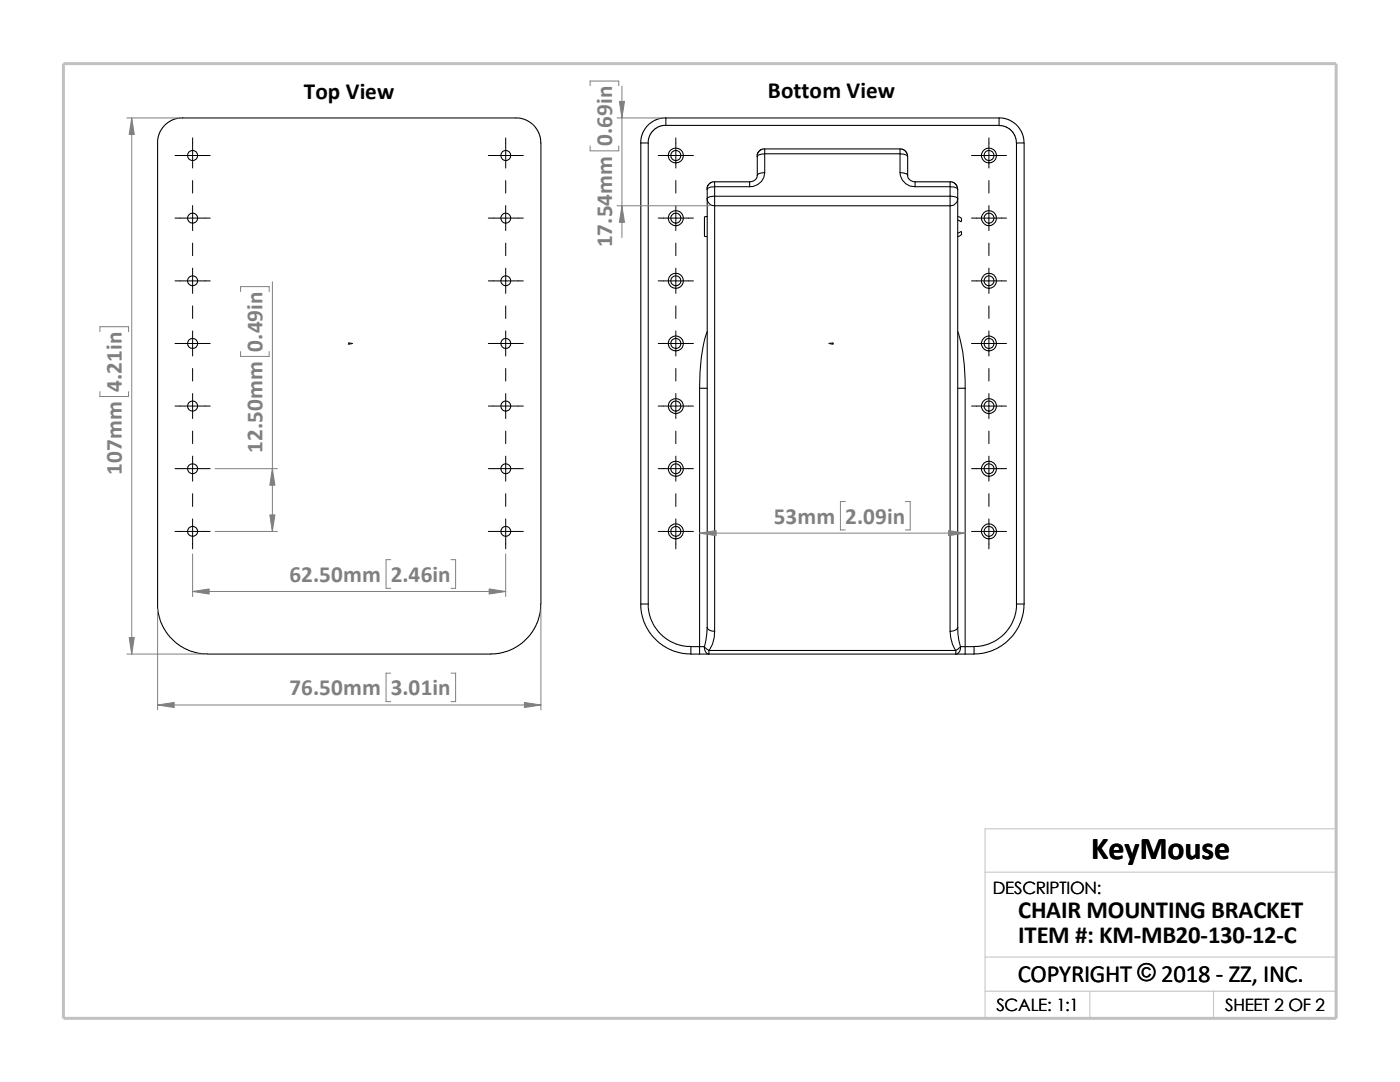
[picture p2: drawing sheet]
<svg xmlns="http://www.w3.org/2000/svg" width="279mm" height="216mm" viewBox="0 0 279 216" stroke-linecap="round" stroke-linejoin="round" font-family="sans-serif">
<path d="M196.6 174h70.1M196.6 191h70.1M196.6 197.8h70.1M217.5 197.8v5.4M242.2 197.8v5.4M26.8 203.2h239.9v-37.8h-70.1v37.8" fill="none" stroke="#c0c0c0" stroke-width=".2"/>
<path d="M12.7 12.7h254v190.5h-254z" fill="none" stroke="#c0c0c0" stroke-width=".59"/>
<g fill="none" stroke="#000" stroke-width=".21">
<path d="M31.5 28.5l.2-1.6 .9-1.7 1.5-1.1 1.7-.6h67.7l1.8 .6 1.4 1.1 1 1.7 .2 1.6v92M31.5 28.5v92.9l.4 2.3 .7 1.5 .9 1.5 1.4 1.4 1.8 1.2 1.6 .7 1.5 .4 1.6 .1M127.9 28.5v92M127.9 28.5h1.5M129.4 28.5v92M132.9 23.5l-.9 .1-1.1 .3-1.1 .7-.7 .6-1 1.7-.2 1.6M132.9 23.5h66.5M132.9 25h-.6l-.9 .3-1.1 .8-.8 1.3-.1 1.1M132.9 23.5v1.5M141.1 39.7a1.45 1.45 0 0 0 1.5 1.4M141.1 39.7v85.5M142.6 36.3l-.6 .1-.5 .3-.3 .5-.1 .6"/>
<path d="M142.6 36.3v1M142.6 39.2v1.9M142.6 39.2a1.36 1.36 0 0 0-1.5 .5M142.6 37.3a1.46 1.46 0 0 0-1.5 .5v1.9M142.6 36.3h7M142.6 39.2h47M142.6 37.3h7M142.6 37.3v1.9M149.6 36.3v1M151.1 35a1.42 1.42 0 0 1-1.5 1.3M152.6 29.7l-.6 .1-.5 .4-.3 .4-.1 .6M152.6 29.7v1"/>
<path d="M152.6 30.7a1.46 1.46 0 0 0-1.5 .5v3.8a1.59 1.59 0 0 1 1.5-.5M152.6 34.5a2.86 2.86 0 0 1-3 2.8M152.6 29.7h27M152.6 30.7v3.8M152.6 30.7h27M179.6 29.7l.6 .1 .4 .3 .4 .5 .1 .6M179.6 34.5a1.77 1.77 0 0 1 1.5 .5M179.6 30.7a1.61 1.61 0 0 1 1.5 .5M179.6 29.7v1M179.6 34.5a2.89 2.89 0 0 0 3 2.8M179.6 30.7v3.8M181.1 35a1.37 1.37 0 0 0 1.5 1.3"/>
<path d="M181.1 31.2v3.8M182.6 36.3h7M182.6 37.3h7M182.6 36.3v1M189.6 36.3v1M189.6 39.2v1.9M189.6 37.3v1.9M189.6 36.3l.6 .1 .4 .3 .4 .5 .1 .6M189.6 39.2a1.5 1.5 0 0 1 1.5 .5M189.6 37.3a1.61 1.61 0 0 1 1.5 .5M191.1 37.8v1.9M191.1 39.7a1.53 1.53 0 0 1-1.5 1.4"/>
<path d="M191.1 39.7v85.5M199.4 23.5v1.5h-66.5M199.4 23.5l.9 .1 1 .3 .8 .4 .9 .8 1 1.5 .3 1v.9M199.4 25.1l1.3 .2 1.1 .7 .7 1 .4 1.5M202.9 28.5v92M202.9 28.5h1.5v92M141.1 43.2l-.5 .1v3.8l.4 .1M142.6 41.1v84.9M142.6 41.1h47M189.6 41.1v84.9M191.1 46.5l.7-.3a.66 .66 0 0 1 0 .7 .66 .66 0 0 1-.7 .3M191.1 43.2l.7 .3 .1 .6-.1 .1-.7-.3"/>
<path d="M139.6 77.5v51.5M139.6 77.5h1.5M141.1 66.2a33.5 33.5 0 0 0-1.5 11.3M191.1 77.5h1.5M191.1 66.2a32.5 32.5 0 0 1 1.5 11.3M192.6 77.5v51.5M107.9 120.5l-.1 1.6-.4 1.6-.6 1.5-1 1.5-1.7 1.7-1.4 .9-1.6 .7-1.6 .4-1.5 .1h-56.6M127.9 120.5h1.5M127.9 120.5l.1 1.8 .6 2 .9 1.8 1.1 1.2 1.7 1.5 1.7 1 2 .5 1.9 .2M129.4 120.5l.1 1.5 .4 1.5 .7 1.5 1.2 1.5 1.6 1.3 1.5 .7 1.5 .4 1.5 .1M137.9 130.5h1.7M139.6 130.5h1.9"/>
<path d="M139.6 129h-1.7v1.5M139.6 129v1.5M139.6 129h.9M140.5 129l1 .8M140.5 129a1.34 1.34 0 0 0 1 1.5M141.1 125.2a1.34 1.34 0 0 0 1.5 .8M141.1 125.2l-.2 2.5-.4 1.3M141.5 130.5h49.3M141.5 129.8h49.3M141.5 129.8v.7M142.6 126a5.8 5.8 0 0 1-1.1 3.8M189.6 126a6.5 6.5 0 0 0 1.2 3.8"/>
<path d="M190.8 130.5h1.8M190.8 129.8v.7M191.1 125.2a11.5 11.5 0 0 0 .6 3.8M191.1 125.2a1.46 1.46 0 0 1-1.5 .8M191.7 129l-.9 .8M191.7 129a1.25 1.25 0 0 1-.9 1.5M191.7 129h.9M192.6 129h1.8M192.6 129v1.5M194.4 129v1.5h-1.8M202.9 120.5l-.1 1.5-.4 1.5-.8 1.5-1.2 1.5-1.6 1.3-1.4 .7-1.6 .4-1.4 .1M202.9 120.5h1.5"/>
<path d="M204.4 120.5l-.2 1.8-.6 2-1.3 2.4-1.4 1.4-1.8 1.2-1.6 .7-1.5 .4-1.6 .1"/>
<circle cx="38.4" cy="31" r="1.01"/>
<circle cx="101" cy="31" r="1"/>
<circle cx="134.9" cy="31" r="1.01"/>
<circle cx="134.9" cy="31" r="1.51"/>
<circle cx="197.4" cy="31" r="1"/>
<circle cx="197.4" cy="31" r="1.49"/>
<circle cx="38.4" cy="43.5" r="1"/>
<circle cx="38.4" cy="56" r="1"/>
<circle cx="100.9" cy="43.5" r=".99"/>
<circle cx="101" cy="56" r=".99"/>
<circle cx="134.9" cy="56" r="1"/>
<circle cx="134.9" cy="43.5" r="1.51"/>
<circle cx="134.9" cy="56" r="1.51"/>
<circle cx="134.9" cy="43.5" r="1"/>
<circle cx="197.4" cy="56" r=".99"/>
<circle cx="197.4" cy="43.5" r="1.49"/>
<circle cx="197.4" cy="56" r="1.49"/>
<circle cx="197.4" cy="43.5" r=".99"/>
<circle cx="38.4" cy="68.5" r="1"/>
<circle cx="101" cy="68.5" r=".99"/>
<circle cx="134.9" cy="68.5" r="1"/>
<circle cx="134.9" cy="68.5" r="1.51"/>
<circle cx="197.4" cy="68.5" r=".99"/>
<circle cx="197.4" cy="68.5" r="1.49"/>
<circle cx="38.4" cy="93.5" r="1"/>
<circle cx="38.4" cy="81" r="1.01"/>
<circle cx="100.9" cy="93.5" r=".99"/>
<circle cx="101" cy="81" r="1"/>
<circle cx="134.9" cy="81" r="1.01"/>
<circle cx="134.9" cy="93.5" r="1.51"/>
<circle cx="134.9" cy="81" r="1.52"/>
<circle cx="134.9" cy="93.5" r="1"/>
<circle cx="197.4" cy="81" r="1"/>
<circle cx="197.4" cy="93.5" r="1.49"/>
<circle cx="197.4" cy="81" r="1.51"/>
<circle cx="197.4" cy="93.5" r=".99"/>
<circle cx="38.4" cy="106" r="1"/>
<circle cx="101" cy="106" r=".99"/>
<circle cx="134.9" cy="106" r="1"/>
<circle cx="134.9" cy="106" r="1.51"/>
<circle cx="197.4" cy="106" r=".99"/>
<circle cx="197.4" cy="106" r="1.49"/>
</g>
<g fill="#00f" stroke="#00f" stroke-width=".2">
<path d="M70 68.5h.4l-.4 .1z"/>
<path d="M165.4 68.5h.4v.1z"/>
</g>
<path d="M69.6 68.5h.8M69.6 68.4l.2 .3M69.7 68.5h.1M69.7 68.4v.3M69.8 68.4l-.3 .3M165.4 68.5h.9M166 68.4l.3 .3M166.1 68.5h.1M166.1 68.4v.3M166.2 68.4l-.3 .3" fill="none" stroke="#00f" stroke-width=".2"/>
<g fill="none" stroke="#000" stroke-width=".2">
<path d="M34.9 31h7.1M38.4 27.5v6M38.4 36v2.5M97.5 31h6.9M100.9 27.5v6M100.9 36v2.5M131.4 31h7M134.9 27.5v6M134.9 36v2.5M193.9 31h7M197.4 27.5v6M197.4 36v2.5"/>
<path d="M34.9 56h7.1M34.9 43.5h7.1M38.4 41v5M38.4 48.5v2.5M38.4 53.5v5M97.5 56h6.9M97.5 43.5h6.9M100.9 41v5M100.9 48.5v2.5M100.9 53.5v5M131.4 56h7M131.4 43.5h7"/>
<path d="M134.9 41v5M134.9 48.5v2.5M134.9 53.5v5M193.9 56h7M193.9 43.5h7M197.4 41v5M197.4 48.5v2.5M197.4 53.5v5M34.9 68.5h7.1M38.4 61v2.5M38.4 66v5M38.4 73.5v2.5"/>
<path d="M38.4 78.5v5M97.5 68.5h6.9M100.9 61v2.5M100.9 66v5M100.9 73.5v2.5M100.9 78.5v5M131.4 68.5h7M134.9 61v2.5M134.9 66v5M134.9 73.5v2.5M134.9 78.5v5M193.9 68.5h7"/>
<path d="M197.4 61v2.5M197.4 66v5M197.4 73.5v2.5M197.4 78.5v5M34.9 93.5h7.1M34.9 81h7.1M38.4 86v2.5M38.4 91v5M38.4 98.5v2.5M97.5 93.5h6.9M97.5 81h6.9M100.9 86v2.5"/>
<path d="M100.9 91v5M100.9 98.5v2.5M131.4 93.5h7M131.4 81h7M134.9 86v2.5M134.9 91v5M134.9 98.5v2.5M193.9 93.5h7M193.9 81h7M197.4 86v2.5M197.4 91v5M197.4 98.5v2.5"/>
<path d="M34.9 106h7.1M38.4 103.5v6M97.5 106h6.9M100.9 103.5v6M131.4 106h7M134.9 103.5v6M193.9 106h7M197.4 103.5v6"/>
</g>
<g fill="none" stroke="#808080" stroke-width=".2">
<path d="M117.8 17.1v-.9h5.7v.9M124.1 17.2v30.2M25.3 23.5h10.1M26.3 23.5v107M117.8 29.1v1h5.7v-1M123.1 23.5h8.8M48 58.2v-1h5.7v1M54.4 56.2v49.8M123.1 41.1h18.5M19.9 66.2v-1h5.8v1M19.9 78.1v1h5.8v-1M48 70.1v1h5.7v-1"/>
<path d="M42.9 93.5h12.5M38.4 110.5v8.5M38.4 118h62.5M42.9 106h12.5M78 111.7h-1v5.7h1M90 111.7h.9v5.7h-.9M100.9 110.5v8.5M139.6 106.4h53M168.7 100.1h-1v5.6h1M180.7 100.1h1v5.6h-1M25.3 130.5h15.1M31.5 121.5v20.1"/>
<path d="M78 134.3h-1v5.7h1M90 134.3h.9v5.7h-.9M107.9 121.5v20.1M31.5 140.7h76.4"/>
</g>
<g fill="#808080" stroke="#808080" stroke-width=".2">
<path d="M26.3 23.5l.5 3.3h-1z"/>
<path d="M25.8 127.2h1l-.5 3.3z"/>
<path d="M31.5 140.7l3.3-.5v1z"/>
<path d="M104.6 140.2l3.3 .5-3.3 .5z"/>
<path d="M38.4 118l3.3-.5v1z"/>
<path d="M97.6 117.5l3.3 .5-3.3 .5z"/>
<path d="M54.4 93.5l.5 3.3h-1.1z"/>
<path d="M53.8 102.7h1.1l-.5 3.3z"/>
<path d="M139.6 106.4l3.3-.5v1z"/>
<path d="M189.3 105.9l3.3 .5-3.3 .5z"/>
<path d="M124.1 41.1l.5 3.3h-1z"/>
<path d="M123.6 20.2h1l-.5 3.3z"/>
</g>
<text font-size="6.4" x="217.8" y="171.4">KeyMouse</text>
<g font-size="4.9">
<text x="203.2" y="183.2">CHAIR MOUNTING BRACKET</text>
<text x="203.2" y="188.1">ITEM #: KM-MB20-130-12-C</text>
<text x="203.1" y="195.9">COPYRIGHT © 2018 - ZZ, INC.</text>
</g>
<g font-size="4.6">
<text x="60.6" y="19.7">Top View</text>
<text x="153.2" y="19.6">Bottom View</text>
</g>
<g font-size="4.6" fill="#808080">
<text x="122.2" y="29.1" transform="rotate(-90 122.2 29.1)">0.69in</text>
<text x="122.2" y="49.4" transform="rotate(-90 122.2 49.4)">17.54mm</text>
<text x="52.4" y="70.1" transform="rotate(-90 52.4 70.1)">0.49in</text>
<text x="24.3" y="78.1" transform="rotate(-90 24.3 78.1)">4.21in</text>
<text x="24.3" y="94.8" transform="rotate(-90 24.3 94.8)">107mm</text>
<text x="52.4" y="90.4" transform="rotate(-90 52.4 90.4)">12.50mm</text>
<text x="154.4" y="104.5">53mm</text>
<text x="168.7" y="104.5">2.09in</text>
<text x="57.7" y="116.2">62.50mm</text>
<text x="78" y="116.2">2.46in</text>
<text x="57.7" y="138.8">76.50mm</text>
<text x="78" y="138.8">3.01in</text>
</g>
<g font-size="3.4">
<text x="198.2" y="178.5">DESCRIPTION:</text>
<text x="198.8" y="201.7">SCALE: 1:1</text>
<text x="244.5" y="201.7">SHEET 2 OF 2</text>
</g>
</svg>
